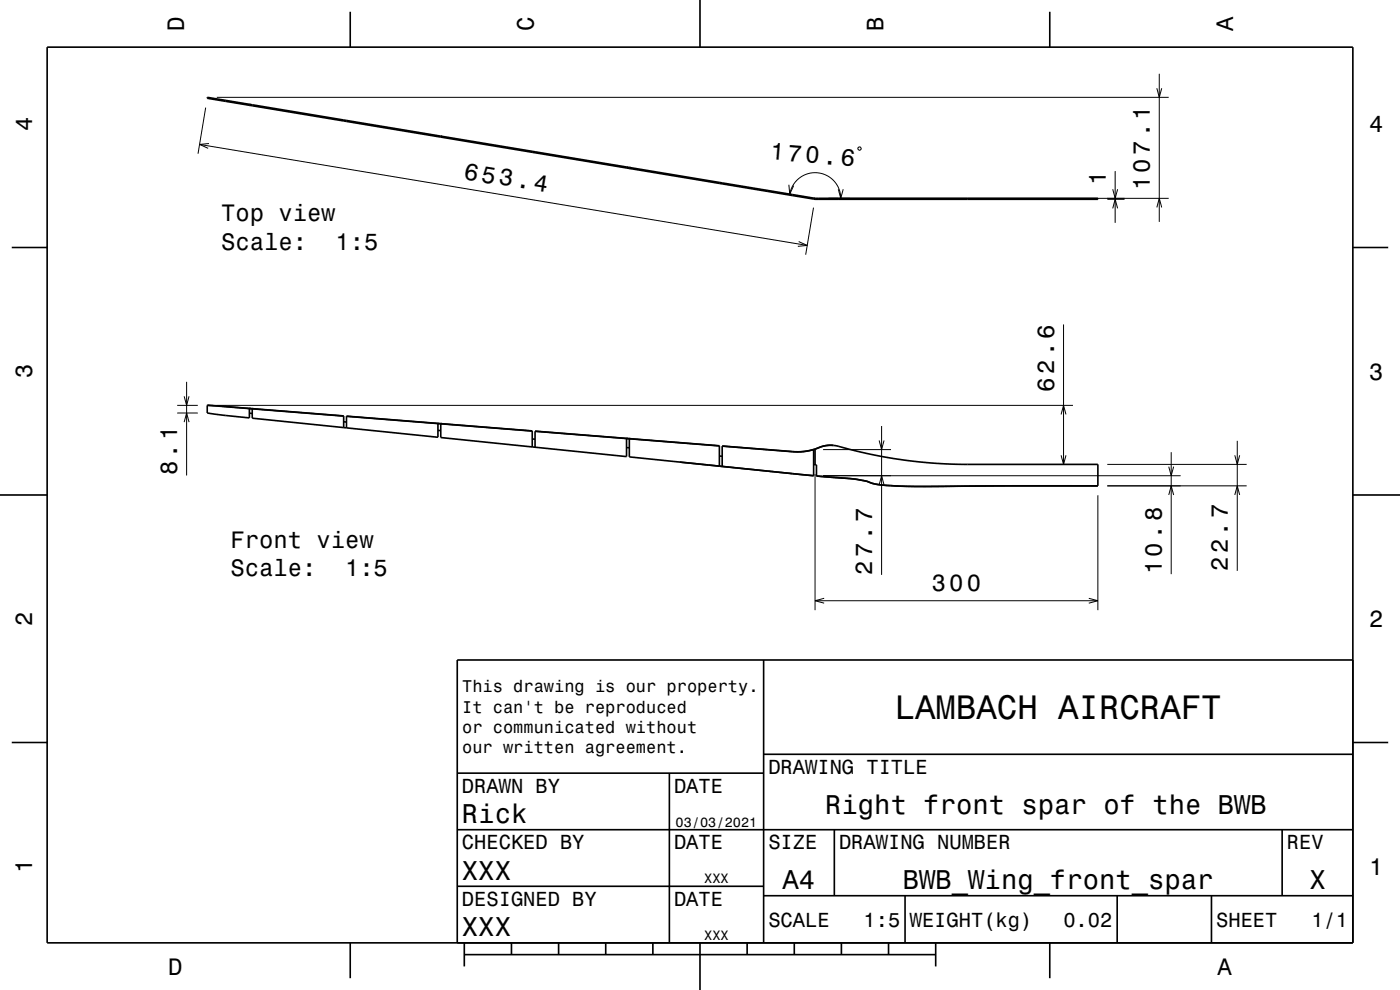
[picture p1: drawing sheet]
<svg xmlns="http://www.w3.org/2000/svg" width="297mm" height="210mm" viewBox="0 0 297 210" stroke-linecap="round" stroke-linejoin="round" font-family="sans-serif">
<g fill="none" stroke="#000" stroke-width=".21">
<path d="M245.4 18.7l.5 1.9 .6-1.9M245.9 15.6v31.5M42.3 30.6l128.9 21.5M43.6 22.8l-1.6 9.8M44.3 30.4l-2 .2 1.9 .9M46 20.6h201.9M167.4 39.2l.1 2 .9-1.8M182 31.4l.5-.2 .2 .5-.3 .2h-.2l-.2-.3zM236.6 36.3v11M167.5 41.2a5.4 5.4 0 0 1 5.9-4.6 5.4 5.4 0 0 1 5 5.5M168.2 41.3v.2M169.4 51.2l1.8 .9-1.9 .2"/>
<path d="M172.6 44l-1.7 10M173.7 42.1v.2M175.7 42.1h72.2M177.8 40.1l.6 2 .5-2M177.9 42.1l.1 .2M234.9 42.3h3.7M236.1 44.2l.5-1.9 .5 1.9M236.1 40.1l.5 2 .5-2M245.4 44l.5-1.9 .6 1.9M225.6 68.8v29.7M37.6 86h4.4M37.6 87.6h4.4"/>
<path d="M39.1 89.5l.5-1.9 .5 1.9M39.1 84.1l.5 1.9 .5-1.9M39.6 81v19.9M46 86h181.6M168.2 95.8h.1M173.7 94.9v.1M174.6 95.4h14.4M186.5 93.4l.5 2 .5-2M187 90.4v31.5M225.1 87.9l.5-1.9 .5 1.9M225.1 96.6l.5 1.9 .5-1.9M234.9 98.5h29.6"/>
<path d="M247.9 99l.6 1.9 .5-1.9M248.5 95.9v25.9M262 96.6l.5 1.9 .5-1.9M262.5 93.5v27.6M172.9 100.6v28.8M174.6 100.9h75.9M182.9 101.9h.1M186.5 102.8l.5-1.9 .5 1.9M232.9 105.1v24.3M247.9 105l.6-1.9 .5 1.9M262 105l.5-1.9 .5 1.9M264.5 103.1h-29.6"/>
<path d="M172.9 127.4h60M174.8 126.9l-1.9 .5 1.9 .5M231 126.9l1.9 .5-1.9 .5"/>
</g>
<g fill="none" stroke="#000" stroke-width=".35">
<path d="M10 10h277v190h-277zM74.3 2.5v7.5M148.5 0v10M222.7 2.5v7.5M53.5 22.2h.1M53.5 22.4h.1M53.5 22.2l-9.5-1.6v.2l48.9 8.2M53.5 22.2l19.4 3.3M72.9 25.5v.2M72.9 25.5l.6 .1M73.5 25.6v.2M73.5 25.6l39.4 6.5"/>
<path d="M92.9 29l80 13.3h60v-.2h-60l-60-10M92.9 28.8h.1M92.9 29h.1M112.9 32.1v.2M113.5 32.2v.2M152.6 38.7v.2M153.2 38.8v.2M2.5 52.5h7.5M287 52.5h7.5M44 86l28.9 2.3M44 86l3.9 .3M44 86v1.6l8.9 1v-1.9"/>
<path d="M52.9 87.6l.6 .1M53.5 86.7l19.4 1.5v2.5M53.5 86.7v2l19.4 2M72.9 90.7l20 2.1v-3l-19.4-1.5v2.5M72.9 89.5h.6M73.5 88.3l20 1.6M92.9 91.3h.6M93.5 89.9l19.4 1.5v3.4M93.5 89.9v2.9l19.4 2M93.5 89.9l19.4 1.5M112.9 94.8l.6 .1M112.9 93.1l.6 .1"/>
<path d="M132.9 93l19.7 1.6v4.3M132.9 93l-19.4-1.5v3.4M132.9 93l.6 .1M132.9 94.9l.6 .1M132.9 93v3.9l-19.4-2M133.5 93.1l19.1 1.5M133.5 93.1v3.8l19.1 2M152.6 98.9h.6M152.6 96.7l.6 .1M153.2 94.6l15.6 1.3 2-.1 1.8-.4M153.2 98.9l19.4 2M153.2 94.6l15 1.2a12 12 0 0 0 4.4-.5"/>
<path d="M153.2 94.6v4.3M162.9 99.9l9.7 1M172.6 95.4v5.5M172.6 98.5l.3 .1M172.9 95.2l-.3 .1M172.9 95.3l-.3 .1M172.9 95.3v3.3M172.9 98.6h.3v2.4M172.9 95.2h.1M176.8 94.5l10.9 2.5 5.5 .8 4.4 .4 7 .3h28.3v4.6l-36.7 .1-7.3-.2M176.8 94.5a7.4 7.4 0 0 0-3.9 .8M176.8 94.5a7.3 7.3 0 0 0-3.9 .7"/>
<path d="M0 105h10M173.2 101l1.5 .1a51.8 51.8 0 0 1 8.2 .8M173.2 101l1.5 .1a50.7 50.7 0 0 1 8.2 .8M182.9 101.9l2.9 .8 3.1 .3M188.9 103h.1M287 105h10M162 140v60M287 140h-190v60M2.5 157.5h7.5M287 157.5h7.5M97 176h190M97 164h65"/>
<path d="M142 164v36M162 160h125M177 176v14M272 176v14M97 188h65M162 190h125M192 190v10M237 190v10M257 190v10M74.3 200v7.5M98.5 202.5h100M98.5 200v5"/>
<path d="M108.5 200v2.5M118.5 200v2.5M128.5 200v2.5M138.5 200v2.5M148.5 200v10M158.5 200v2.5M168.5 200v2.5M178.5 200v2.5M188.5 200v2.5M198.5 200v5M222.7 200v7.5"/>
</g>
<text font-size="7.2" x="189.8" y="152.6">LAMBACH AIRCRAFT</text>
<g font-size="5.8">
<text x="175.1" y="172.7">Right front spar of the BWB</text>
<text x="98" y="174.6">Rick</text>
<text x="98" y="186.6">XXX</text>
<text x="166" y="188.6">A4</text>
<text x="191.5" y="188.6">BWB_Wing_front_spar</text>
<text x="277.8" y="188.6">X</text>
<text x="98" y="198.6">XXX</text>
</g>
<g font-size="5.1">
<text x="163.3" y="33.8" transform="rotate(5 163.3 33.8)">170.6</text>
<text x="98.3" y="37.9" transform="rotate(9 98.3 37.9)">653.4</text>
</g>
<g font-size="5">
<text x="39" y="6.5" transform="rotate(-90 39 6.5)">D</text>
<text x="113.2" y="6.5" transform="rotate(-90 113.2 6.5)">C</text>
<text x="187.4" y="6.5" transform="rotate(-90 187.4 6.5)">B</text>
<text x="261.6" y="6.5" transform="rotate(-90 261.6 6.5)">A</text>
<text x="6.8" y="27.8" transform="rotate(-90 6.8 27.8)">4</text>
<text x="290.5" y="28.1">4</text>
<text x="234.6" y="39.3" transform="rotate(-90 234.6 39.3)">1</text>
<text x="243.9" y="40.4" transform="rotate(-90 243.9 40.4)">107.1</text>
<text x="46.9" y="47">Top view</text>
<text x="46.9" y="53">Scale:</text>
<text x="71.2" y="53">1:5</text>
<text x="6.8" y="80.3" transform="rotate(-90 6.8 80.3)">3</text>
<text x="223.6" y="83.1" transform="rotate(-90 223.6 83.1)">62.6</text>
<text x="290.5" y="80.6">3</text>
<text x="37.6" y="100.9" transform="rotate(-90 37.6 100.9)">8.1</text>
<text x="48.9" y="116.2">Front view</text>
<text x="48.9" y="122.3">Scale:</text>
<text x="73.2" y="122.3">1:5</text>
<text x="185" y="121.9" transform="rotate(-90 185 121.9)">27.7</text>
<text x="197.7" y="125.4">300</text>
<text x="246.5" y="121.8" transform="rotate(-90 246.5 121.8)">10.8</text>
<text x="260.5" y="121.1" transform="rotate(-90 260.5 121.1)">22.7</text>
<text x="6.8" y="132.8" transform="rotate(-90 6.8 132.8)">2</text>
<text x="290.5" y="133.1">2</text>
<text x="6.8" y="185.3" transform="rotate(-90 6.8 185.3)">1</text>
<text x="290.5" y="185.6">1</text>
<text x="35.7" y="206.8">D</text>
<text x="258.3" y="206.8">A</text>
</g>
<g font-size="4.3">
<text x="163" y="164.2">DRAWING TITLE</text>
<text x="98" y="168.2">DRAWN BY</text>
<text x="143" y="168.2">DATE</text>
<text x="98" y="180.2">CHECKED BY</text>
<text x="143" y="180.2">DATE</text>
<text x="163" y="180.2">SIZE</text>
<text x="178" y="180.2">DRAWING NUMBER</text>
<text x="273" y="180.2">REV</text>
<text x="98" y="192.2">DESIGNED BY</text>
<text x="143" y="192.2">DATE</text>
<text x="163" y="196.6">SCALE</text>
<text x="183.2" y="196.6">1:5</text>
<text x="193" y="196.6">WEIGHT(kg)</text>
<text x="225.6" y="196.6">0.02</text>
<text x="258" y="196.6">SHEET</text>
<text x="278.2" y="196.6">1/1</text>
</g>
<g font-size="3.6">
<text x="98.1" y="146.8">This drawing is our property.</text>
<text x="98.1" y="151.2">It can't be reproduced</text>
<text x="98.1" y="155.5">or communicated without</text>
<text x="98.1" y="159.8">our written agreement.</text>
</g>
<g font-size="2.9">
<text x="143.3" y="175.3">03/03/2021</text>
<text x="149.4" y="187.3">XXX</text>
<text x="149.4" y="199.3">XXX</text>
</g>
</svg>
